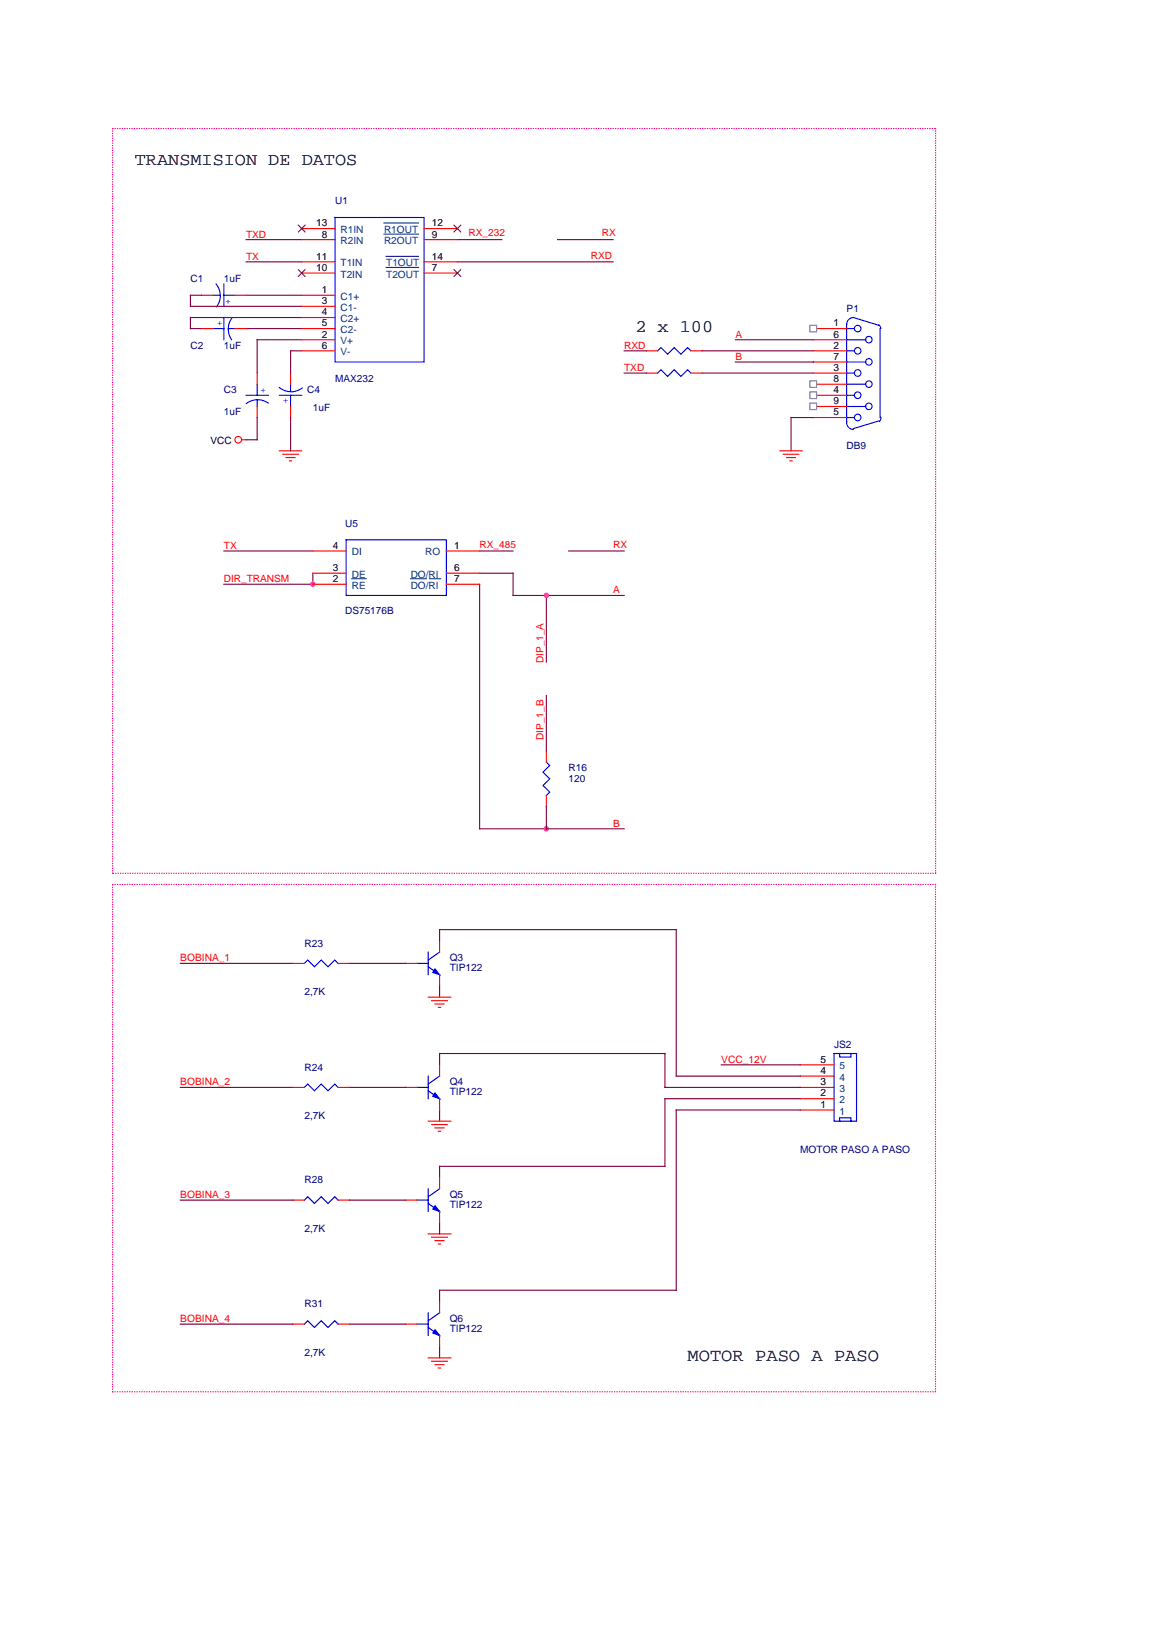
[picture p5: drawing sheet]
<svg xmlns="http://www.w3.org/2000/svg" width="210mm" height="297mm" viewBox="0 0 210 297" stroke-linecap="round" stroke-linejoin="round" font-family="sans-serif">
<g fill="none" stroke="#f00" stroke-width=".2">
<path d="M147.8 59.7h6.1M46.7 67.8v2M46.7 73.9v2M52.8 67.8v2M52.8 73.9v2M117.5 63.8h2M117.5 67.8h2M125.6 63.8h2M125.6 67.8h2M147.8 63.8h6.1M147.8 67.8h6.1M147.8 75.9h6.1"/>
<path d="M147.8 73.9h6.1M147.8 71.9h6.1M147.8 69.8h6.1M147.8 65.8h6.1M147.8 61.8h6.1M50.8 82h4M51.4 82.6h2.8M52 83.2h1.6M52.6 83.8h.4M99.3 136.5v2.1M99.3 144.6v2"/>
</g>
<g fill="none" stroke="#00f" stroke-width=".2">
<path d="M153.9 59.7h1.4M155 57.7a1.27 1.27 0 0 0-1.1 1.2v17.9a1.29 1.29 0 0 0 1.1 1.3M155.1 57.7l4.6 1.4M159.7 59.1l.4 .6M159.9 59.7v16.2M44.7 71.9h4.1M46.7 69.8v2.1M46.7 72.7v1.2M48.7 73.3a3.4 3.4 0 0 0-3.9 .1M50.8 70.4a3.4 3.4 0 0 0 4.1 .1M50.8 71.9h4M52.8 69.8v1.3"/>
<path d="M52.8 71.9v2M119.5 63.8l.6-.6 1.2 1.2 1.2-1.2 1.2 1.2 1.3-1.2 .6 .6M119.5 67.8l.6-.6 1.2 1.2 1.2-1.2 1.2 1.2 1.3-1.2 .6 .6M153.9 71.9h1.4M153.9 75.9h1.4M153.9 73.9h3.4M153.9 69.8h3.4M153.9 67.8h1.4M153.9 65.8h3.4M153.9 63.8h1.4M153.9 61.8h3.4M159.7 76.5l-4.6 1.4"/>
<path d="M160.1 75.9v.3l-.3 .4M99.3 138.6l.6 .5-1.2 1.3 1.2 1.2-1.2 1.2 1.2 1.2-.6 .6"/>
<circle cx="155.9" cy="59.7" r=".59"/>
<circle cx="155.9" cy="75.9" r=".6"/>
<circle cx="155.9" cy="67.8" r=".6"/>
<circle cx="155.9" cy="71.8" r=".6"/>
<circle cx="155.9" cy="63.8" r=".59"/>
<circle cx="157.9" cy="73.9" r=".59"/>
<circle cx="157.9" cy="69.8" r=".59"/>
<circle cx="157.9" cy="65.8" r=".59"/>
<circle cx="157.9" cy="61.7" r=".59"/>
</g>
<g fill="none" stroke="#800040" stroke-width=".2">
<path d="M34.6 53.7v2M44.7 43.6h10.1M44.7 47.6h10.1M44.7 53.7h10.1M54.8 57.7h-20.2v2h2M83.1 43.6h8.1M46.7 61.8v6M46.7 75.9v4M127.6 63.8h20.2M127.6 67.8h20.2M147.8 75.9h-4v6.1M56.9 104.2v2h-16.2"/>
<path d="M93.2 104.2v4M99.3 108.2h14.1M103.3 100.2h10.1M87.2 150.7h12.1"/>
</g>
<g fill="#f0f" stroke="#f0f" stroke-width=".2">
<circle cx="99.3" cy="150.7" r=".4"/>
<circle cx="56.8" cy="106.2" r=".39"/>
</g>
<g fill="#fff" stroke="#808080" stroke-width=".2">
<path d="M147.2 73.3h1.2v1.2h-1.2z" fill-rule="evenodd"/>
<path d="M147.2 71.2h1.2v1.3h-1.2z" fill-rule="evenodd"/>
<path d="M147.2 69.2h1.2v1.2h-1.2z" fill-rule="evenodd"/>
<path d="M147.2 59.1h1.2v1.2h-1.2z" fill-rule="evenodd"/>
</g>
<g fill="none" stroke="#800040" stroke-width=".2">
<path d="M34.6 55.7h20.2M34.6 53.7h2M44.7 59.7h10.1M83.1 47.6h28.3M101.3 43.6h10.1M44.7 79.9h2M46.7 61.8h8.1M52.8 75.9v6.1M54.8 63.8h-2v4M113.4 67.8h4.1M113.4 63.8h4.1M133.6 61.8h14.2"/>
<path d="M133.6 65.8h14.2M40.7 100.2h16.2M87.2 100.2h6M87.2 104.2h6M87.2 106.2v44.5M93.2 108.2h6.1v12.2M99.3 126.4v10.1M99.3 146.6v4.1h14.1M32.8 175.1h20.5M63.5 175.1h10.2M79.9 171v-2h43v26.6h22.5M79.9 179.2v2.1"/>
<path d="M32.8 197.7h20.5M63.5 197.7h10.2M79.9 193.6v-2.1h40.9v6.2h24.6M131.1 193.6h14.3M145.4 199.7h-24.6v12.3h-40.9v2.1M32.8 218.2h20.5M63.5 218.2h10.2M79.9 201.8v2M145.4 201.8h-22.5v32.7h-43v2.1M79.9 222.3v2M32.8 240.7h20.5M63.5 240.7h10.2"/>
<path d="M79.9 244.8v2"/>
</g>
<g fill="none" stroke="#f00" stroke-width=".2">
<path d="M36.6 53.7h2.1M36.6 59.7h2.1M42.7 53.7h2M42.7 59.7h2M54.8 53.7h6.1M54.8 59.7h6.1M54.8 55.7h6.1M54.8 57.7h6.1M54.8 41.6h6.1M54.8 43.6h6.1M54.8 47.6h6.1M54.8 49.6h6.1"/>
<path d="M77.1 41.6h6M77.1 43.6h6M77.1 47.6h6M77.1 49.6h6M43.9 79.9h.8M54.8 61.8h6.1M54.8 63.8h6.1M141.7 82h4.1M142.3 82.6h2.9M143 83.2h1.6M143.6 83.8h.4M56.9 100.2h6"/>
<path d="M56.9 106.2h6M56.9 104.2h6M81.1 100.2h6.1M81.1 106.2h6.1M81.1 104.2h6.1M53.3 175.1h2M61.4 175.1h2.1M73.7 175.1h2.1M79.9 171v2.1M79.9 177.2v2M53.3 197.7h2M61.4 197.7h2.1"/>
<path d="M73.7 197.7h2.1M77.8 181.3h4.1M78.4 181.9h2.9M79.1 182.5h1.6M79.7 183.1h.4M79.9 193.6v2M79.9 199.7v2.1M145.4 199.7h6.2M145.4 197.7h6.2M145.4 195.6h6.2M145.4 193.6h6.2M53.3 218.2h2"/>
<path d="M61.4 218.2h2.1M73.7 218.2h2.1M77.8 203.8h4.1M78.4 204.4h2.9M79.1 205h1.6M79.7 205.7h.4M79.9 214.1v2M145.4 201.8h6.2M77.8 224.3h4.1M78.4 224.9h2.9M79.1 225.5h1.6M79.7 226.1h.4"/>
<path d="M79.9 220.2v2.1M79.9 236.6v2.1M53.3 240.7h2M61.4 240.7h2.1M73.7 240.7h2.1M77.8 246.8h4.1M78.4 247.5h2.9M79.1 248.1h1.6M79.7 248.7h.4M79.9 242.8v2"/>
<circle cx="43.3" cy="79.9" r=".61"/>
</g>
<g fill="none" stroke="#00f" stroke-width=".2">
<path d="M60.9 39.5h16.2v26.3h-16.2zM38.7 53.7h1.2M38.7 59.7h2M39.3 51.6a3.4 3.4 0 0 1 .1 4.2M40.7 53.7h2M40.7 51.6v4.1M40.7 57.7v4.1M41.5 59.7h1.2M42.2 57.8a3.4 3.4 0 0 0-.1 3.9M62.9 98.1h18.2v10.1h-18.2zM55.3 175.1l.6-.6 1.2 1.2 1.3-1.2 1.2 1.2 1.2-1.2 .6 .6M75.8 175.1h2"/>
<path d="M77.8 175.7l2.1 1.5M77.8 173.1v4.1M79.9 173.1l-2.1 1.4M55.3 197.7l.6-.6 1.2 1.2 1.3-1.2 1.2 1.2 1.2-1.2 .6 .6M75.8 197.7h2M77.8 195.6v4.1M77.8 198.3l2.1 1.4M79.9 195.6l-2.1 1.5M151.6 191.5h4.1v12.3h-4.1zM152.6 191.5v.7h2v-.7M55.3 218.2l.6-.6 1.2 1.2 1.3-1.2 1.2 1.2 1.2-1.2 .6 .6M75.8 218.2h2"/>
<path d="M77.8 216.1v4.1M77.8 218.8l2.1 1.4M79.9 216.1l-2.1 1.5M152.6 203.8v-.6h2v.6M77.8 238.7v4.1M79.9 238.7l-2.1 1.4M55.3 240.7l.6-.6 1.2 1.2 1.3-1.2 1.2 1.2 1.2-1.2 .6 .6M75.8 240.7h2M77.8 241.3l2.1 1.5"/>
</g>
<path d="M69.8 40.5h6.3M69.8 42.6h6.3M70.2 46.6h5.9M70.2 48.6h5.9M63.9 105.2h2.6M74.6 105.2h2.9M78.1 105.2h2" fill="none" stroke="#004080" stroke-width=".2"/>
<path d="M54.2 49l1.2 1.2M54.2 40.9l1.2 1.3M55.4 49l-1.2 1.2M55.4 40.9l-1.2 1.3M82.5 40.9l1.2 1.3M82.5 49l1.2 1.2M83.7 40.9l-1.2 1.3M83.7 49l-1.2 1.2" fill="none" stroke="#804000" stroke-width=".2"/>
<circle cx="99.3" cy="108.2" r=".4" fill="#f0f" stroke="#f0f" stroke-width=".2"/>
<path d="M20.5 23.4h149.5M170 23.4v135.3M20.5 158.7v-135.3M170 158.7h-149.5M20.5 160.8h149.5M170 160.8v92.2M20.5 253v-92.2M170 253h-149.5" fill="none" stroke="#ff0080" stroke-width=".2" stroke-dasharray="0 .4"/>
<g fill="#00f" stroke="#00f" stroke-width=".2">
<path d="M79.1 176.1l.8 1.1-1.2-.4z" fill-rule="evenodd"/>
<path d="M79.1 198.7l.8 1-1.2-.4z" fill-rule="evenodd"/>
<path d="M79.1 219.2l.8 1-1.2-.4z" fill-rule="evenodd"/>
<path d="M79.1 241.7l.8 1.1-1.2-.5z" fill-rule="evenodd"/>
</g>
<text font-size="3.3" x="124.9" y="247.4">MOTOR PASO A PASO</text>
<g font-size="3.2">
<text x="24.5" y="30">TRANSMISION DE DATOS</text>
<text x="115.5" y="60.3">2 x 100</text>
</g>
<g font-size="1.8">
<text x="57.4" y="41.2">13</text>
<text x="78.5" y="41.2">12</text>
<text x="57.4" y="47.2">11</text>
<text x="58.5" y="43.2">8</text>
<text x="78.5" y="43.2">9</text>
<text x="78.5" y="47.2">14</text>
<text x="57.4" y="49.2">10</text>
<text x="58.5" y="53.3">1</text>
<text x="78.5" y="49.2">7</text>
<text x="58.5" y="55.3">3</text>
<text x="58.5" y="57.3">4</text>
<text x="58.5" y="59.4">5</text>
<text x="151.4" y="59.4">1</text>
<text x="58.5" y="61.4">2</text>
<text x="58.5" y="63.4">6</text>
<text x="151.4" y="65.4">7</text>
<text x="151.4" y="63.4">2</text>
<text x="151.4" y="61.4">6</text>
<text x="151.4" y="71.5">4</text>
<text x="151.4" y="69.4">8</text>
<text x="151.4" y="67.4">3</text>
<text x="151.4" y="75.5">5</text>
<text x="151.4" y="73.5">9</text>
<text x="38.2" y="80.8">VCC</text>
<text x="60.5" y="99.8">4</text>
<text x="82.5" y="99.8">1</text>
<text x="60.5" y="105.8">2</text>
<text x="60.5" y="103.8">3</text>
<text x="82.5" y="103.8">6</text>
<text x="82.5" y="105.8">7</text>
<text x="149.1" y="197.3">3</text>
<text x="149.1" y="195.2">4</text>
<text x="149.1" y="193.2">5</text>
<text x="149.1" y="201.4">1</text>
<text x="149.1" y="199.3">2</text>
</g>
<g font-size="1.8" fill="#000080">
<text x="60.9" y="37.1">U1</text>
<text x="34.6" y="51.3">C1</text>
<text x="40.7" y="51.3">1uF</text>
<text x="153.9" y="56.7">P1</text>
<text x="34.6" y="63.4">C2</text>
<text x="40.7" y="63.4">1uF</text>
<text x="40.7" y="71.5">C3</text>
<text x="55.8" y="71.5">C4</text>
<text x="60.9" y="69.4">MAX232</text>
<text x="40.7" y="75.5">1uF</text>
<text x="56.9" y="74.7">1uF</text>
<text x="153.9" y="81.6">DB9</text>
<text x="62.7" y="95.7">U5</text>
<text x="62.7" y="111.7">DS75176B</text>
<text x="103.3" y="140.2">R16</text>
<text x="103.3" y="142.2">120</text>
<text x="55.3" y="172.1">R23</text>
<text x="81.7" y="174.7">Q3</text>
<text x="81.7" y="176.6">TIP122</text>
<text x="55.3" y="180.9">2,7K</text>
<text x="151.6" y="190.5">JS2</text>
<text x="55.3" y="194.6">R24</text>
<text x="81.7" y="197.3">Q4</text>
<text x="55.3" y="203.4">2,7K</text>
<text x="81.7" y="199.1">TIP122</text>
<text x="145.4" y="209.6">MOTOR PASO A PASO</text>
<text x="55.3" y="215.1">R28</text>
<text x="81.7" y="217.8">Q5</text>
<text x="81.7" y="219.6">TIP122</text>
<text x="55.3" y="223.9">2,7K</text>
<text x="55.3" y="237.6">R31</text>
<text x="81.7" y="240.3">Q6</text>
<text x="81.7" y="242.1">TIP122</text>
<text x="55.3" y="246.4">2,7K</text>
</g>
<g font-size="1.8" fill="#f00">
<text x="44.7" y="47.2">TX</text>
<text x="44.7" y="43.2">TXD</text>
<text x="85.2" y="43">RX_232</text>
<text x="107.4" y="47">RXD</text>
<text x="109.4" y="43">RX</text>
<text x="113.4" y="63.4">RXD</text>
<text x="133.6" y="65.4">B</text>
<text x="133.6" y="61.4">A</text>
<text x="113.4" y="67.4">TXD</text>
<text x="40.7" y="99.8">TX</text>
<text x="87.2" y="99.6">RX_485</text>
<text x="111.4" y="99.6">RX</text>
<text x="40.7" y="105.8">DIR_TRANSM</text>
<text x="111.4" y="107.8">A</text>
<text x="98.8" y="120.6" transform="rotate(-90 98.8 120.6)">DIP_1_A</text>
<text x="98.8" y="134.5" transform="rotate(-90 98.8 134.5)">DIP_1_B</text>
<text x="111.4" y="150.3">B</text>
<text x="32.8" y="174.7">BOBINA_1</text>
<text x="32.8" y="197.3">BOBINA_2</text>
<text x="131.1" y="193.2">VCC_12V</text>
<text x="32.8" y="217.8">BOBINA_3</text>
<text x="32.8" y="240.3">BOBINA_4</text>
</g>
<g font-size="1.8" fill="#004080">
<text x="61.9" y="42.4">R1IN</text>
<text x="61.9" y="44.4">R2IN</text>
<text x="69.8" y="42.4">R1OUT</text>
<text x="69.8" y="44.4">R2OUT</text>
<text x="61.9" y="48.4">T1IN</text>
<text x="61.9" y="50.5">T2IN</text>
<text x="70.2" y="50.5">T2OUT</text>
<text x="70.2" y="48.4">T1OUT</text>
<text x="61.9" y="54.5">C1+</text>
<text x="61.9" y="56.5">C1-</text>
<text x="61.9" y="58.5">C2+</text>
<text x="61.9" y="60.6">C2-</text>
<text x="61.9" y="62.6">V+</text>
<text x="61.9" y="64.6">V-</text>
<text x="63.9" y="101">DI</text>
<text x="77.3" y="101">RO</text>
<text x="63.9" y="107">RE</text>
<text x="63.9" y="105">DE</text>
<text x="74.6" y="105">DO/RI</text>
<text x="74.6" y="107">DO/RI</text>
<text x="152.6" y="196.4">4</text>
<text x="152.6" y="194.4">5</text>
<text x="152.6" y="202.6">1</text>
<text x="152.6" y="200.6">2</text>
<text x="152.6" y="198.5">3</text>
</g>
<g font-size="1.8" fill="#00f">
<text x="40.4" y="59.3" transform="rotate(-90 40.4 59.3)">+</text>
<text x="41" y="54.3" transform="rotate(90 41 54.3)">+</text>
<text x="47.3" y="71.5">+</text>
<text x="52.4" y="72.4" transform="rotate(-180 52.4 72.4)">+</text>
</g>
</svg>
